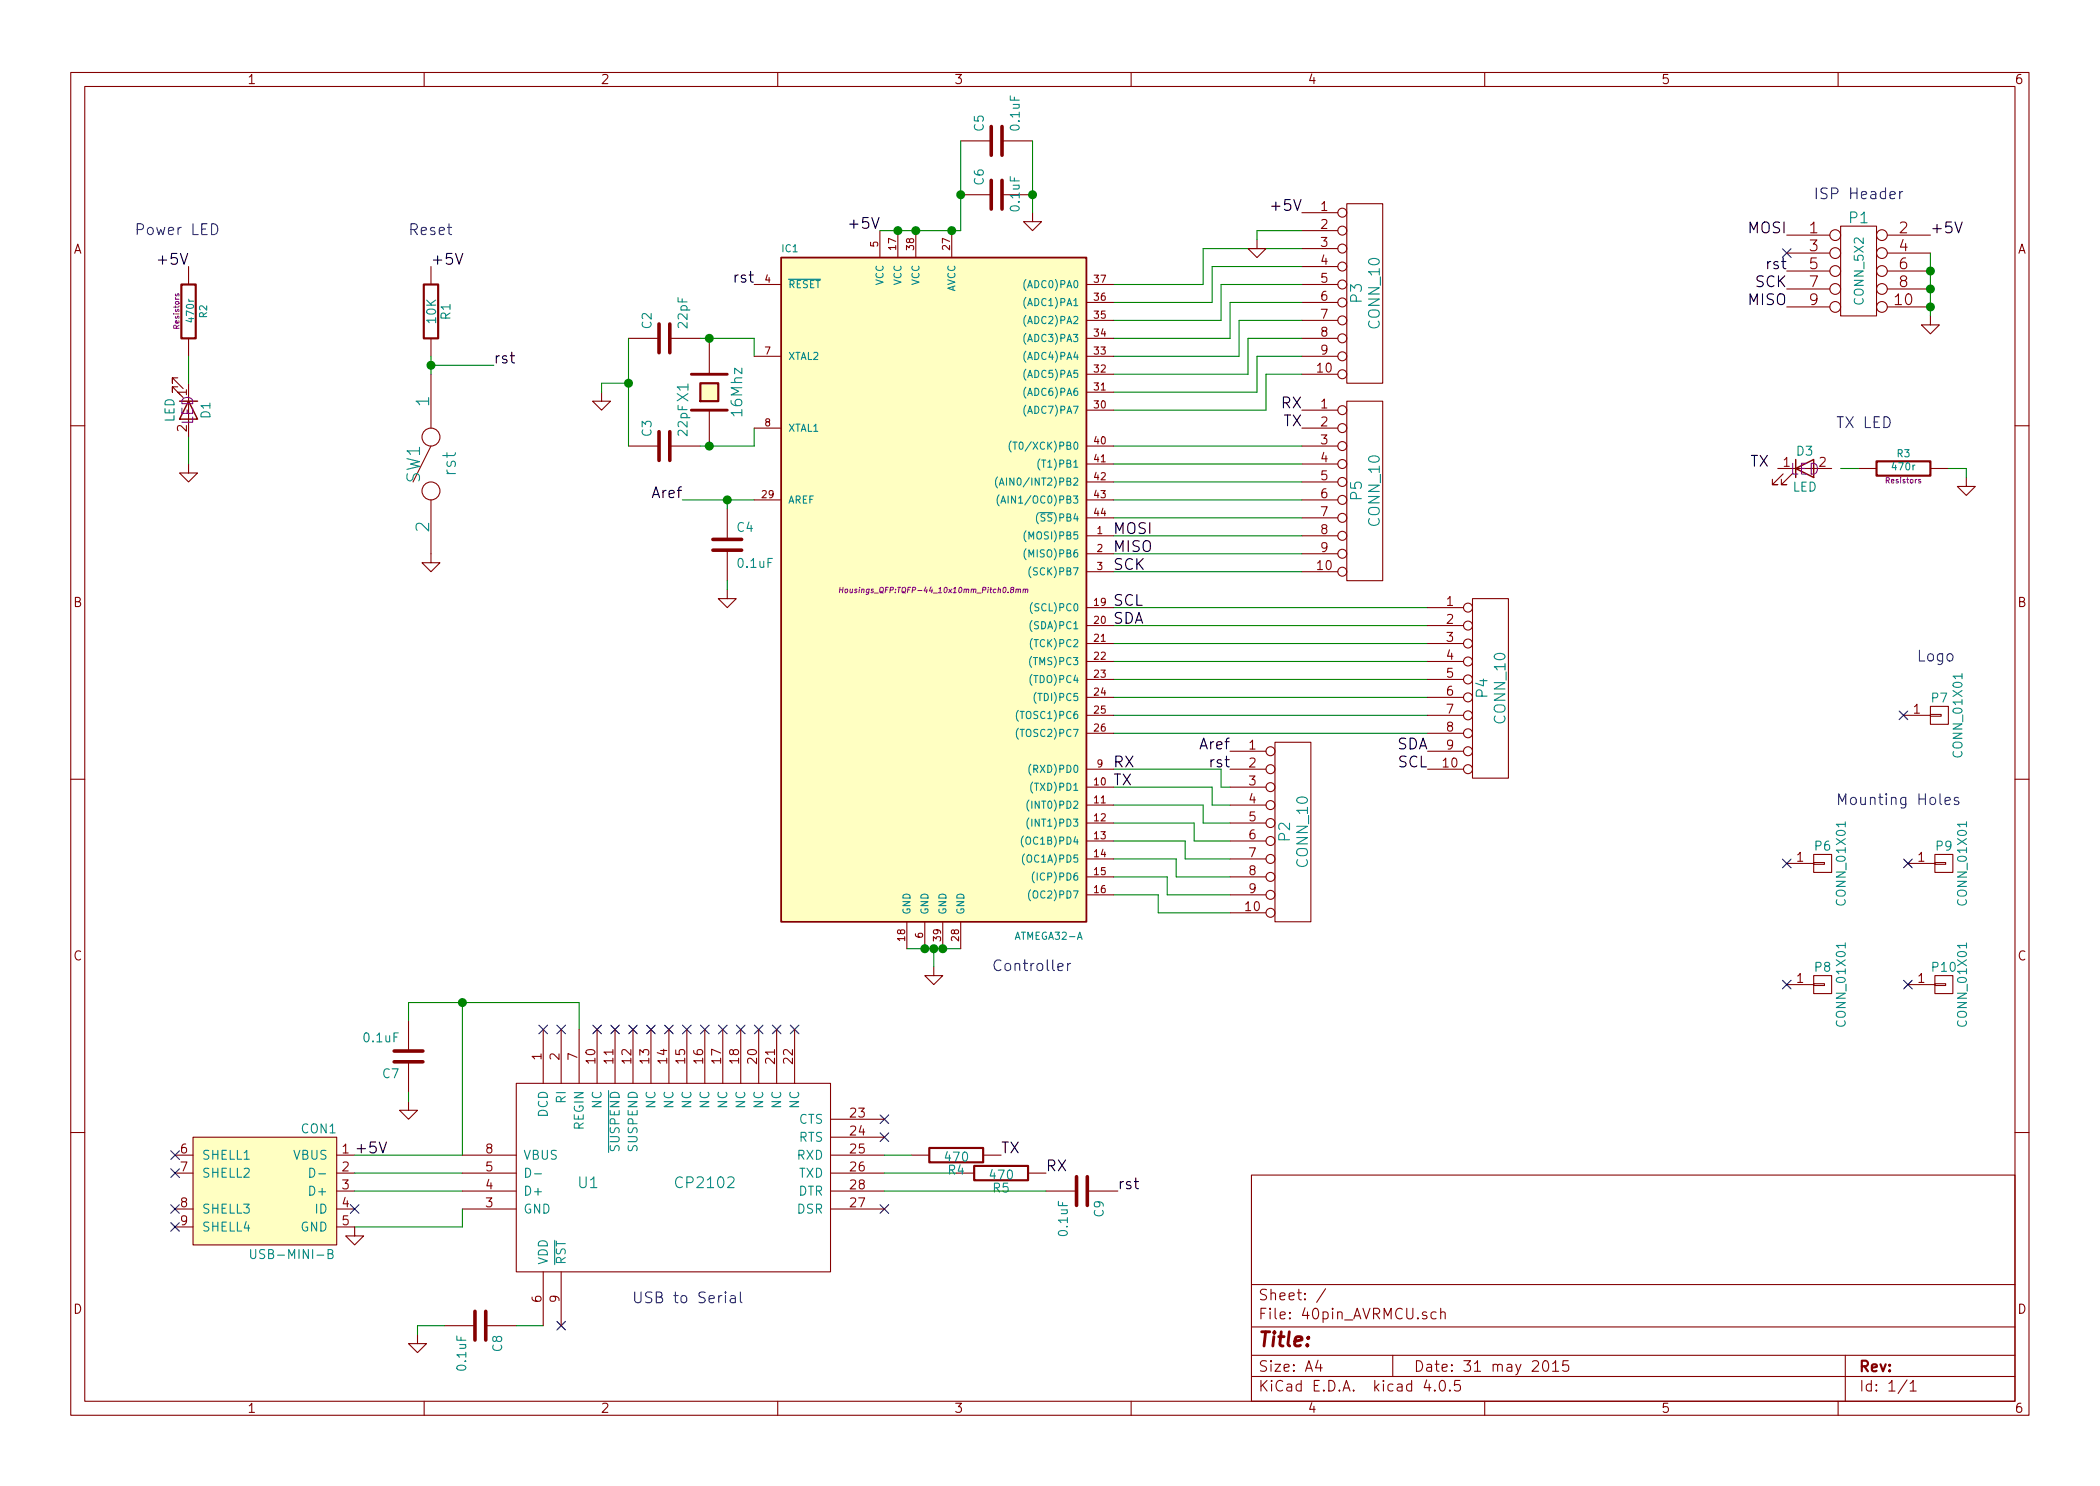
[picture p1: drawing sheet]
EESchema Schematic File Version 2
LIBS:40pin_AVRMCU-rescue
LIBS:power
LIBS:device
LIBS:transistors
LIBS:conn
LIBS:linear
LIBS:regul
LIBS:74xx
LIBS:cmos4000
LIBS:adc-dac
LIBS:memory
LIBS:xilinx
LIBS:microcontrollers
LIBS:dsp
LIBS:microchip
LIBS:analog_switches
LIBS:motorola
LIBS:texas
LIBS:intel
LIBS:audio
LIBS:interface
LIBS:digital-audio
LIBS:philips
LIBS:display
LIBS:cypress
LIBS:siliconi
LIBS:opto
LIBS:atmel
LIBS:contrib
LIBS:valves
LIBS:Starter_AVR-cache
LIBS:40pin_AVRMCU-cache
EELAYER 25 0
EELAYER END
$Descr A4 11693 8268
encoding utf-8
Sheet 1 1
Title ""
Date "31 may 2015"
Rev ""
Comp ""
Comment1 ""
Comment2 ""
Comment3 ""
Comment4 ""
$EndDescr
Text Label 4900 1275 2    60   ~ 0
+5V
$Comp
L C-RESCUE-40pin_AVRMCU C3
U 1 1
P 3700 2475
F 0 "C3" H 3750 2575 50  0000 L CNN
F 1 "22pF" H 3750 2375 50  0000 L CNN
F 2 "Capacitors_SMD:C_0603_HandSoldering" H 3700 2475 60  0001 C CNN
F 3 "" H 3700 2475 60  0001 C CNN
	1    3700 2475
	0    -1   -1   0   
$EndComp
Text Label 6200 3175 0    60   ~ 0
SCK
Text Label 6200 3075 0    60   ~ 0
MISO
Text Label 2400 1475 0    60   ~ 0
+5V
NoConn ~ 9950 1400
$Comp
L GND #PWR01
U 1 1
P 10750 1750
F 0 "#PWR01" H 10750 1750 30  0001 C CNN
F 1 "GND" H 10750 1680 30  0001 C CNN
F 2 "" H 10750 1750 60  0001 C CNN
F 3 "" H 10750 1750 60  0001 C CNN
	1    10750 1750
	1    0    0    -1  
$EndComp
Text Label 10750 1300 0    60   ~ 0
+5V
Text Label 9950 1500 2    60   ~ 0
rst
Text Label 9950 1600 2    60   ~ 0
SCK
Text Label 9950 1700 2    60   ~ 0
MISO
Text Label 9950 1300 2    60   ~ 0
MOSI
$Comp
L CONN_5X2 P1
U 1 1
P 10350 1500
F 0 "P1" H 10350 1800 60  0000 C CNN
F 1 "CONN_5X2" V 10350 1500 50  0000 C CNN
F 2 "Pin_Headers:Pin_Header_Straight_2x05_Pitch2.54mm" H 10350 1500 60  0001 C CNN
F 3 "" H 10350 1500 60  0001 C CNN
	1    10350 1500
	1    0    0    -1  
$EndComp
Text Label 6200 2975 0    60   ~ 0
MOSI
$Comp
L SPST SW1
U 1 1
P 2400 2575
F 0 "SW1" H 2400 2675 70  0000 C CNN
F 1 "rst" H 2400 2475 70  0000 C CNN
F 2 "Explore:SW_PUSH_SMALL_2pin_3D_xl_v1" H 2400 2575 60  0001 C CNN
F 3 "" H 2400 2575 60  0001 C CNN
	1    2400 2575
	0    -1   1    0   
$EndComp
$Comp
L GND #PWR02
U 1 1
P 4050 3275
F 0 "#PWR02" H 4050 3275 30  0001 C CNN
F 1 "GND" H 4050 3205 30  0001 C CNN
F 2 "" H 4050 3275 60  0001 C CNN
F 3 "" H 4050 3275 60  0001 C CNN
	1    4050 3275
	1    0    0    -1  
$EndComp
$Comp
L C-RESCUE-40pin_AVRMCU C4
U 1 1
P 4050 3025
F 0 "C4" H 4100 3125 50  0000 L CNN
F 1 "0.1uF" H 4100 2925 50  0000 L CNN
F 2 "Capacitors_SMD:C_0603_HandSoldering" H 4050 3025 60  0001 C CNN
F 3 "" H 4050 3025 60  0001 C CNN
	1    4050 3025
	1    0    0    -1  
$EndComp
$Comp
L GND #PWR03
U 1 1
P 5750 1175
F 0 "#PWR03" H 5750 1175 30  0001 C CNN
F 1 "GND" H 5750 1105 30  0001 C CNN
F 2 "" H 5750 1175 60  0001 C CNN
F 3 "" H 5750 1175 60  0001 C CNN
	1    5750 1175
	1    0    0    -1  
$EndComp
$Comp
L C-RESCUE-40pin_AVRMCU C6
U 1 1
P 5550 1075
F 0 "C6" H 5600 1175 50  0000 L CNN
F 1 "0.1uF" H 5450 975 50  0000 L CNN
F 2 "Capacitors_SMD:C_0603_HandSoldering" H 5550 1075 60  0001 C CNN
F 3 "" H 5550 1075 60  0001 C CNN
	1    5550 1075
	0    -1   -1   0   
$EndComp
Text Label 4200 1575 2    60   ~ 0
rst
$Comp
L GND #PWR04
U 1 1
P 5200 5375
F 0 "#PWR04" H 5200 5375 30  0001 C CNN
F 1 "GND" H 5200 5305 30  0001 C CNN
F 2 "" H 5200 5375 60  0001 C CNN
F 3 "" H 5200 5375 60  0001 C CNN
	1    5200 5375
	1    0    0    -1  
$EndComp
$Comp
L GND #PWR05
U 1 1
P 3350 2175
F 0 "#PWR05" H 3350 2175 30  0001 C CNN
F 1 "GND" H 3350 2105 30  0001 C CNN
F 2 "" H 3350 2175 60  0001 C CNN
F 3 "" H 3350 2175 60  0001 C CNN
	1    3350 2175
	1    0    0    -1  
$EndComp
$Comp
L C-RESCUE-40pin_AVRMCU C2
U 1 1
P 3700 1875
F 0 "C2" H 3750 1975 50  0000 L CNN
F 1 "22pF" H 3750 1775 50  0000 L CNN
F 2 "Capacitors_SMD:C_0603_HandSoldering" H 3700 1875 60  0001 C CNN
F 3 "" H 3700 1875 60  0001 C CNN
	1    3700 1875
	0    -1   -1   0   
$EndComp
$Comp
L CRYSTAL X1
U 1 1
P 3950 2175
F 0 "X1" H 3950 2325 60  0000 C CNN
F 1 "16Mhz" H 3950 2025 60  0000 C CNN
F 2 "Crystals:Crystal_HC18-U_Vertical" H 3950 2175 60  0001 C CNN
F 3 "" H 3950 2175 60  0001 C CNN
	1    3950 2175
	0    -1   -1   0   
$EndComp
Text Label 2750 2025 0    60   ~ 0
rst
$Comp
L R-RESCUE-40pin_AVRMCU R1
U 1 1
P 2400 1725
F 0 "R1" V 2480 1725 50  0000 C CNN
F 1 "10K" V 2400 1725 50  0000 C CNN
F 2 "Resistors_SMD:R_0603_HandSoldering" H 2400 1725 60  0001 C CNN
F 3 "" H 2400 1725 60  0001 C CNN
	1    2400 1725
	1    0    0    1   
$EndComp
$Comp
L C-RESCUE-40pin_AVRMCU C5
U 1 1
P 5550 775
F 0 "C5" H 5600 875 50  0000 L CNN
F 1 "0.1uF" H 5600 675 50  0000 L CNN
F 2 "Capacitors_SMD:C_0603_HandSoldering" H 5550 775 60  0001 C CNN
F 3 "" H 5550 775 60  0001 C CNN
	1    5550 775 
	0    -1   -1   0   
$EndComp
$Comp
L GND #PWR06
U 1 1
P 2400 3075
F 0 "#PWR06" H 2400 3075 30  0001 C CNN
F 1 "GND" H 2400 3005 30  0001 C CNN
F 2 "" H 2400 3075 60  0001 C CNN
F 3 "" H 2400 3075 60  0001 C CNN
	1    2400 3075
	-1   0    0    -1  
$EndComp
Text Notes 10100 1100 0    60   ~ 0
ISP Header
Text Notes 2275 1300 0    60   ~ 0
Reset
Connection ~ 3950 2475
Wire Wire Line
	3900 2475 4200 2475
Connection ~ 10750 1600
Connection ~ 4050 2775
Wire Wire Line
	4050 2775 4050 2825
Wire Wire Line
	5050 5275 5350 5275
Wire Wire Line
	3350 2175 3350 2125
Connection ~ 3500 2125
Wire Wire Line
	3350 2125 3500 2125
Wire Wire Line
	4200 2475 4200 2375
Wire Wire Line
	3900 1875 4200 1875
Wire Wire Line
	4200 1875 4200 1975
Connection ~ 3950 1875
Wire Wire Line
	3500 1875 3500 2475
Wire Wire Line
	5200 5275 5200 5375
Connection ~ 5200 5275
Wire Wire Line
	5350 1275 5350 775 
Wire Wire Line
	4200 2775 3800 2775
Wire Wire Line
	4050 3225 4050 3275
Connection ~ 10750 1500
Wire Wire Line
	10750 1750 10750 1400
Connection ~ 10750 1700
Connection ~ 5350 1075
Wire Wire Line
	5750 775  5750 1175
Connection ~ 5750 1075
Wire Wire Line
	2400 1975 2400 2075
Wire Wire Line
	2400 2025 2750 2025
Connection ~ 2400 2025
Wire Wire Line
	6200 3375 7950 3375
Wire Wire Line
	6200 3475 7950 3475
Wire Wire Line
	6200 3575 7950 3575
Wire Wire Line
	6200 3675 7950 3675
Wire Wire Line
	6200 3775 7950 3775
Wire Wire Line
	6200 3875 7950 3875
Wire Wire Line
	6200 3975 7950 3975
Wire Wire Line
	6200 4075 7950 4075
Wire Wire Line
	6200 4275 6800 4275
Wire Wire Line
	6800 4275 6800 4375
Wire Wire Line
	6800 4375 6850 4375
Wire Wire Line
	6200 4375 6750 4375
Wire Wire Line
	6750 4375 6750 4475
Wire Wire Line
	6750 4475 6850 4475
Wire Wire Line
	6200 4475 6700 4475
Wire Wire Line
	6700 4475 6700 4575
Wire Wire Line
	6700 4575 6850 4575
Wire Wire Line
	6200 4575 6650 4575
Wire Wire Line
	6650 4575 6650 4675
Wire Wire Line
	6650 4675 6850 4675
Wire Wire Line
	6200 4675 6600 4675
Wire Wire Line
	6600 4675 6600 4775
Wire Wire Line
	6600 4775 6850 4775
Wire Wire Line
	6200 4775 6550 4775
Wire Wire Line
	6550 4775 6550 4875
Wire Wire Line
	6550 4875 6850 4875
Wire Wire Line
	6200 4875 6500 4875
Wire Wire Line
	6500 4875 6500 4975
Wire Wire Line
	6500 4975 6850 4975
Wire Wire Line
	6200 4975 6450 4975
Wire Wire Line
	6450 4975 6450 5075
Wire Wire Line
	6450 5075 6850 5075
Text Label 6850 4275 2    60   ~ 0
rst
$Comp
L CONN_10 P5
U 1 1
P 7600 2725
F 0 "P5" V 7550 2725 60  0000 C CNN
F 1 "CONN_10" V 7650 2725 60  0000 C CNN
F 2 "Pin_Headers:Pin_Header_Straight_1x10_Pitch2.54mm" H 7600 2725 60  0001 C CNN
F 3 "" H 7600 2725 60  0000 C CNN
	1    7600 2725
	1    0    0    -1  
$EndComp
Wire Wire Line
	6200 2475 7250 2475
Wire Wire Line
	6200 2575 7250 2575
Wire Wire Line
	6200 2675 7250 2675
Wire Wire Line
	6200 2775 7250 2775
Wire Wire Line
	6200 2875 7250 2875
Wire Wire Line
	6200 2975 7250 2975
Wire Wire Line
	6200 3075 7250 3075
Wire Wire Line
	6200 3175 7250 3175
Text Label 6200 4275 0    60   ~ 0
RX
Text Label 6200 4375 0    60   ~ 0
TX
Text Label 7250 2375 2    60   ~ 0
TX
Text Label 7250 2275 2    60   ~ 0
RX
$Comp
L CONN_10 P3
U 1 1
P 7600 1625
F 0 "P3" V 7550 1625 60  0000 C CNN
F 1 "CONN_10" V 7650 1625 60  0000 C CNN
F 2 "Pin_Headers:Pin_Header_Straight_1x10_Pitch2.54mm" H 7600 1625 60  0001 C CNN
F 3 "" H 7600 1625 60  0000 C CNN
	1    7600 1625
	1    0    0    -1  
$EndComp
Wire Wire Line
	6200 2275 7050 2275
Wire Wire Line
	7050 2275 7050 2075
Wire Wire Line
	7050 2075 7250 2075
Wire Wire Line
	6200 2175 7000 2175
Wire Wire Line
	7000 2175 7000 1975
Wire Wire Line
	7000 1975 7250 1975
Wire Wire Line
	6200 2075 6950 2075
Wire Wire Line
	6950 2075 6950 1875
Wire Wire Line
	6950 1875 7250 1875
Wire Wire Line
	6200 1975 6900 1975
Wire Wire Line
	6900 1975 6900 1775
Wire Wire Line
	6900 1775 7250 1775
Wire Wire Line
	6200 1875 6850 1875
Wire Wire Line
	6850 1875 6850 1675
Wire Wire Line
	6850 1675 7250 1675
Wire Wire Line
	6200 1775 6800 1775
Wire Wire Line
	6800 1775 6800 1575
Wire Wire Line
	6800 1575 7250 1575
Wire Wire Line
	6200 1675 6750 1675
Wire Wire Line
	6750 1675 6750 1475
Wire Wire Line
	6750 1475 7250 1475
Wire Wire Line
	6200 1575 6700 1575
Wire Wire Line
	6700 1575 6700 1375
Wire Wire Line
	6700 1375 7250 1375
$Comp
L GND #PWR07
U 1 1
P 7000 1325
F 0 "#PWR07" H 7000 1325 30  0001 C CNN
F 1 "GND" H 7000 1255 30  0001 C CNN
F 2 "" H 7000 1325 60  0001 C CNN
F 3 "" H 7000 1325 60  0001 C CNN
	1    7000 1325
	1    0    0    -1  
$EndComp
Wire Wire Line
	7250 1275 7000 1275
Wire Wire Line
	7000 1275 7000 1325
Text Label 7250 1175 2    60   ~ 0
+5V
$Comp
L CONN_10 P2
U 1 1
P 7200 4625
F 0 "P2" V 7150 4625 60  0000 C CNN
F 1 "CONN_10" V 7250 4625 60  0000 C CNN
F 2 "Pin_Headers:Pin_Header_Straight_1x10_Pitch2.54mm" H 7200 4625 60  0001 C CNN
F 3 "" H 7200 4625 60  0000 C CNN
	1    7200 4625
	1    0    0    -1  
$EndComp
$Comp
L CONN_10 P4
U 1 1
P 8300 3825
F 0 "P4" V 8250 3825 60  0000 C CNN
F 1 "CONN_10" V 8350 3825 60  0000 C CNN
F 2 "Pin_Headers:Pin_Header_Straight_1x10_Pitch2.54mm" H 8300 3825 60  0001 C CNN
F 3 "" H 8300 3825 60  0000 C CNN
	1    8300 3825
	1    0    0    -1  
$EndComp
$Comp
L R-RESCUE-40pin_AVRMCU R2
U 1 1
P 1050 1725
F 0 "R2" V 1130 1725 40  0000 C CNN
F 1 "470r" V 1057 1726 40  0000 C CNN
F 2 "Resistors" V 980 1725 30  0000 C CNN
F 3 "~" H 1050 1725 30  0000 C CNN
	1    1050 1725
	1    0    0    -1  
$EndComp
$Comp
L LED D1
U 1 1
P 1050 2275
F 0 "D1" H 1050 2375 50  0000 C CNN
F 1 "LED" H 1050 2175 50  0000 C CNN
F 2 "LED" H 1050 2275 60  0000 C CNN
F 3 "~" H 1050 2275 60  0000 C CNN
	1    1050 2275
	0    1    1    0   
$EndComp
Wire Wire Line
	1050 1975 1050 2125
$Comp
L GND #PWR08
U 1 1
P 1050 2575
F 0 "#PWR08" H 1050 2575 30  0001 C CNN
F 1 "GND" H 1050 2505 30  0001 C CNN
F 2 "" H 1050 2575 60  0001 C CNN
F 3 "" H 1050 2575 60  0001 C CNN
	1    1050 2575
	1    0    0    -1  
$EndComp
Wire Wire Line
	1050 2425 1050 2575
Text Label 1050 1475 2    60   ~ 0
+5V
$Comp
L LED D3
U 1 1
P 10050 2600
F 0 "D3" H 10050 2700 50  0000 C CNN
F 1 "LED" H 10050 2500 50  0000 C CNN
F 2 "LED" H 10050 2600 60  0000 C CNN
F 3 "~" H 10050 2600 60  0000 C CNN
	1    10050 2600
	1    0    0    -1  
$EndComp
$Comp
L R-RESCUE-40pin_AVRMCU R3
U 1 1
P 10600 2600
F 0 "R3" V 10680 2600 40  0000 C CNN
F 1 "470r" V 10607 2601 40  0000 C CNN
F 2 "Resistors" V 10530 2600 30  0000 C CNN
F 3 "~" H 10600 2600 30  0000 C CNN
	1    10600 2600
	0    -1   -1   0   
$EndComp
Wire Wire Line
	10250 2600 10350 2600
$Comp
L GND #PWR09
U 1 1
P 10950 2650
F 0 "#PWR09" H 10950 2650 30  0001 C CNN
F 1 "GND" H 10950 2580 30  0001 C CNN
F 2 "" H 10950 2650 60  0001 C CNN
F 3 "" H 10950 2650 60  0001 C CNN
	1    10950 2650
	1    0    0    -1  
$EndComp
Wire Wire Line
	10850 2600 10950 2600
Wire Wire Line
	10950 2600 10950 2650
Text Label 9850 2600 2    60   ~ 0
TX
$Comp
L ATMEGA32-A IC1
U 1 1
P 5200 3275
F 0 "IC1" H 4350 5155 40  0000 L BNN
F 1 "ATMEGA32-A" H 5650 1325 40  0000 L BNN
F 2 "Housings_QFP:TQFP-44_10x10mm_Pitch0.8mm" H 5200 3275 30  0000 C CIN
F 3 "" H 5200 3275 60  0000 C CNN
	1    5200 3275
	1    0    0    -1  
$EndComp
Wire Wire Line
	4900 1275 5350 1275
Connection ~ 5300 1275
Connection ~ 5100 1275
Connection ~ 5000 1275
Connection ~ 5250 5275
Connection ~ 5150 5275
Text Notes 10225 2375 0    60   ~ 0
TX LED
Text Notes 3475 7250 0    60   ~ 0
 USB to Serial
Text Notes 750  1300 0    60   ~ 0
Power LED
$Comp
L CONN_01X01 P7
U 1 1
P 10800 3975
F 0 "P7" H 10800 4075 50  0000 C CNN
F 1 "CONN_01X01" V 10900 3975 50  0000 C CNN
F 2 "E_Logo:Logo_8" H 10800 3975 60  0001 C CNN
F 3 "" H 10800 3975 60  0000 C CNN
	1    10800 3975
	1    0    0    -1  
$EndComp
NoConn ~ 10600 3975
Text Label 6200 3375 0    60   ~ 0
SCL
Text Label 6200 3475 0    60   ~ 0
SDA
Text Label 7950 4275 2    60   ~ 0
SCL
Text Label 7950 4175 2    60   ~ 0
SDA
Text Label 3800 2775 2    60   ~ 0
Aref
Text Label 6850 4175 2    60   ~ 0
Aref
$Comp
L USB-MINI-B CON1
U 1 1
P 1475 6625
F 0 "CON1" H 1175 6975 50  0000 C CNN
F 1 "USB-MINI-B" H 1325 6275 50  0000 C CNN
F 2 "Explore:USB_Micro-B_SMD_NEW_1" H 1475 6525 50  0001 C CNN
F 3 "" H 1475 6525 50  0000 C CNN
	1    1475 6625
	-1   0    0    -1  
$EndComp
Wire Wire Line
	1975 6425 2575 6425
Wire Wire Line
	2575 6525 1975 6525
Wire Wire Line
	1975 6625 2575 6625
$Comp
L C-RESCUE-40pin_AVRMCU C8
U 1 1
P 2675 7375
F 0 "C8" H 2725 7475 50  0000 L CNN
F 1 "0.1uF" H 2725 7275 50  0000 L CNN
F 2 "Capacitors_SMD:C_0603_HandSoldering" H 2675 7375 60  0001 C CNN
F 3 "" H 2675 7375 60  0001 C CNN
	1    2675 7375
	0    1    1    0   
$EndComp
Wire Wire Line
	3025 7375 2875 7375
$Comp
L GND #PWR010
U 1 1
P 2325 7425
F 0 "#PWR010" H 2325 7425 30  0001 C CNN
F 1 "GND" H 2325 7355 30  0001 C CNN
F 2 "" H 2325 7425 60  0001 C CNN
F 3 "" H 2325 7425 60  0001 C CNN
	1    2325 7425
	1    0    0    -1  
$EndComp
Wire Wire Line
	2475 7375 2325 7375
Wire Wire Line
	2325 7375 2325 7425
Wire Wire Line
	3225 5575 3225 5725
Wire Wire Line
	2275 5575 3225 5575
Wire Wire Line
	2575 6425 2575 5575
$Comp
L C-RESCUE-40pin_AVRMCU C7
U 1 1
P 2275 5875
F 0 "C7" H 2325 5975 50  0000 L CNN
F 1 "0.1uF" H 2325 5775 50  0000 L CNN
F 2 "Capacitors_SMD:C_0603_HandSoldering" H 2275 5875 60  0001 C CNN
F 3 "" H 2275 5875 60  0001 C CNN
	1    2275 5875
	-1   0    0    1   
$EndComp
Wire Wire Line
	2275 5575 2275 5675
Connection ~ 2575 5575
$Comp
L GND #PWR011
U 1 1
P 2275 6125
F 0 "#PWR011" H 2275 6125 30  0001 C CNN
F 1 "GND" H 2275 6055 30  0001 C CNN
F 2 "" H 2275 6125 60  0001 C CNN
F 3 "" H 2275 6125 60  0001 C CNN
	1    2275 6125
	1    0    0    -1  
$EndComp
Wire Wire Line
	2275 6075 2275 6125
NoConn ~ 3025 5725
NoConn ~ 3125 5725
NoConn ~ 3325 5725
NoConn ~ 3425 5725
NoConn ~ 3525 5725
NoConn ~ 3625 5725
NoConn ~ 3725 5725
NoConn ~ 3825 5725
NoConn ~ 3925 5725
NoConn ~ 4025 5725
NoConn ~ 4125 5725
NoConn ~ 4225 5725
NoConn ~ 4325 5725
NoConn ~ 4425 5725
NoConn ~ 4925 6225
NoConn ~ 4925 6325
NoConn ~ 4925 6725
NoConn ~ 3125 7375
NoConn ~ 975  6425
NoConn ~ 975  6525
NoConn ~ 975  6725
NoConn ~ 975  6825
$Comp
L CP2102 U1
U 1 1
P 3825 6575
F 0 "U1" H 3275 6575 60  0000 C CNN
F 1 "CP2102" H 3925 6575 60  0000 C CNN
F 2 "Explore:cp2102_xl2" H 3275 6575 60  0001 C CNN
F 3 "" H 3275 6575 60  0000 C CNN
	1    3825 6575
	1    0    0    -1  
$EndComp
$Comp
L R-RESCUE-40pin_AVRMCU R5
U 1 1
P 5575 6525
F 0 "R5" V 5655 6525 50  0000 C CNN
F 1 "470" V 5582 6526 50  0000 C CNN
F 2 "Resistors_SMD:R_0603_HandSoldering" V 5505 6525 30  0001 C CNN
F 3 "" H 5575 6525 30  0000 C CNN
	1    5575 6525
	0    1    1    0   
$EndComp
Wire Wire Line
	4925 6525 5325 6525
Text Label 5575 6425 0    60   ~ 0
TX
Text Label 5825 6525 0    60   ~ 0
RX
$Comp
L C-RESCUE-40pin_AVRMCU C9
U 1 1
P 6025 6625
F 0 "C9" H 6075 6725 50  0000 L CNN
F 1 "0.1uF" H 6075 6525 50  0000 L CNN
F 2 "Capacitors_SMD:C_0603_HandSoldering" H 6025 6625 60  0001 C CNN
F 3 "" H 6025 6625 60  0001 C CNN
	1    6025 6625
	0    1    1    0   
$EndComp
Wire Wire Line
	4925 6625 5825 6625
Text Label 6225 6625 0    60   ~ 0
rst
Text Label 1975 6425 0    60   ~ 0
+5V
$Comp
L CONN_01X01 P6
U 1 1
P 10150 4800
F 0 "P6" H 10150 4900 50  0000 C CNN
F 1 "CONN_01X01" V 10250 4800 50  0000 C CNN
F 2 "Connect:1pin" H 10150 4800 60  0001 C CNN
F 3 "" H 10150 4800 60  0000 C CNN
	1    10150 4800
	1    0    0    -1  
$EndComp
$Comp
L CONN_01X01 P9
U 1 1
P 10825 4800
F 0 "P9" H 10825 4900 50  0000 C CNN
F 1 "CONN_01X01" V 10925 4800 50  0000 C CNN
F 2 "Connect:1pin" H 10825 4800 60  0001 C CNN
F 3 "" H 10825 4800 60  0000 C CNN
	1    10825 4800
	1    0    0    -1  
$EndComp
$Comp
L CONN_01X01 P8
U 1 1
P 10150 5475
F 0 "P8" H 10150 5575 50  0000 C CNN
F 1 "CONN_01X01" V 10250 5475 50  0000 C CNN
F 2 "Connect:1pin" H 10150 5475 60  0001 C CNN
F 3 "" H 10150 5475 60  0000 C CNN
	1    10150 5475
	1    0    0    -1  
$EndComp
$Comp
L CONN_01X01 P10
U 1 1
P 10825 5475
F 0 "P10" H 10825 5575 50  0000 C CNN
F 1 "CONN_01X01" V 10925 5475 50  0000 C CNN
F 2 "Connect:1pin" H 10825 5475 60  0001 C CNN
F 3 "" H 10825 5475 60  0000 C CNN
	1    10825 5475
	1    0    0    -1  
$EndComp
NoConn ~ 10625 4800
NoConn ~ 9950 4800
NoConn ~ 9950 5475
NoConn ~ 10625 5475
$Comp
L GND #PWR012
U 1 1
P 1975 6825
F 0 "#PWR012" H 1975 6825 30  0001 C CNN
F 1 "GND" H 1975 6755 30  0001 C CNN
F 2 "" H 1975 6825 60  0001 C CNN
F 3 "" H 1975 6825 60  0001 C CNN
	1    1975 6825
	1    0    0    -1  
$EndComp
Wire Wire Line
	1975 6825 2575 6825
Wire Wire Line
	2575 6825 2575 6725
Text Notes 10675 3675 0    60   ~ 0
Logo
Text Notes 10225 4475 0    60   ~ 0
Mounting Holes
NoConn ~ 1975 6725
$Comp
L R-RESCUE-40pin_AVRMCU R4
U 1 1
P 5325 6425
F 0 "R4" V 5405 6425 50  0000 C CNN
F 1 "470" V 5332 6426 50  0000 C CNN
F 2 "Resistors_SMD:R_0603_HandSoldering" V 5255 6425 30  0001 C CNN
F 3 "" H 5325 6425 30  0000 C CNN
	1    5325 6425
	0    1    1    0   
$EndComp
Wire Wire Line
	4925 6425 5075 6425
Text Notes 5525 5400 0    60   ~ 0
Controller
$EndSCHEMATC
